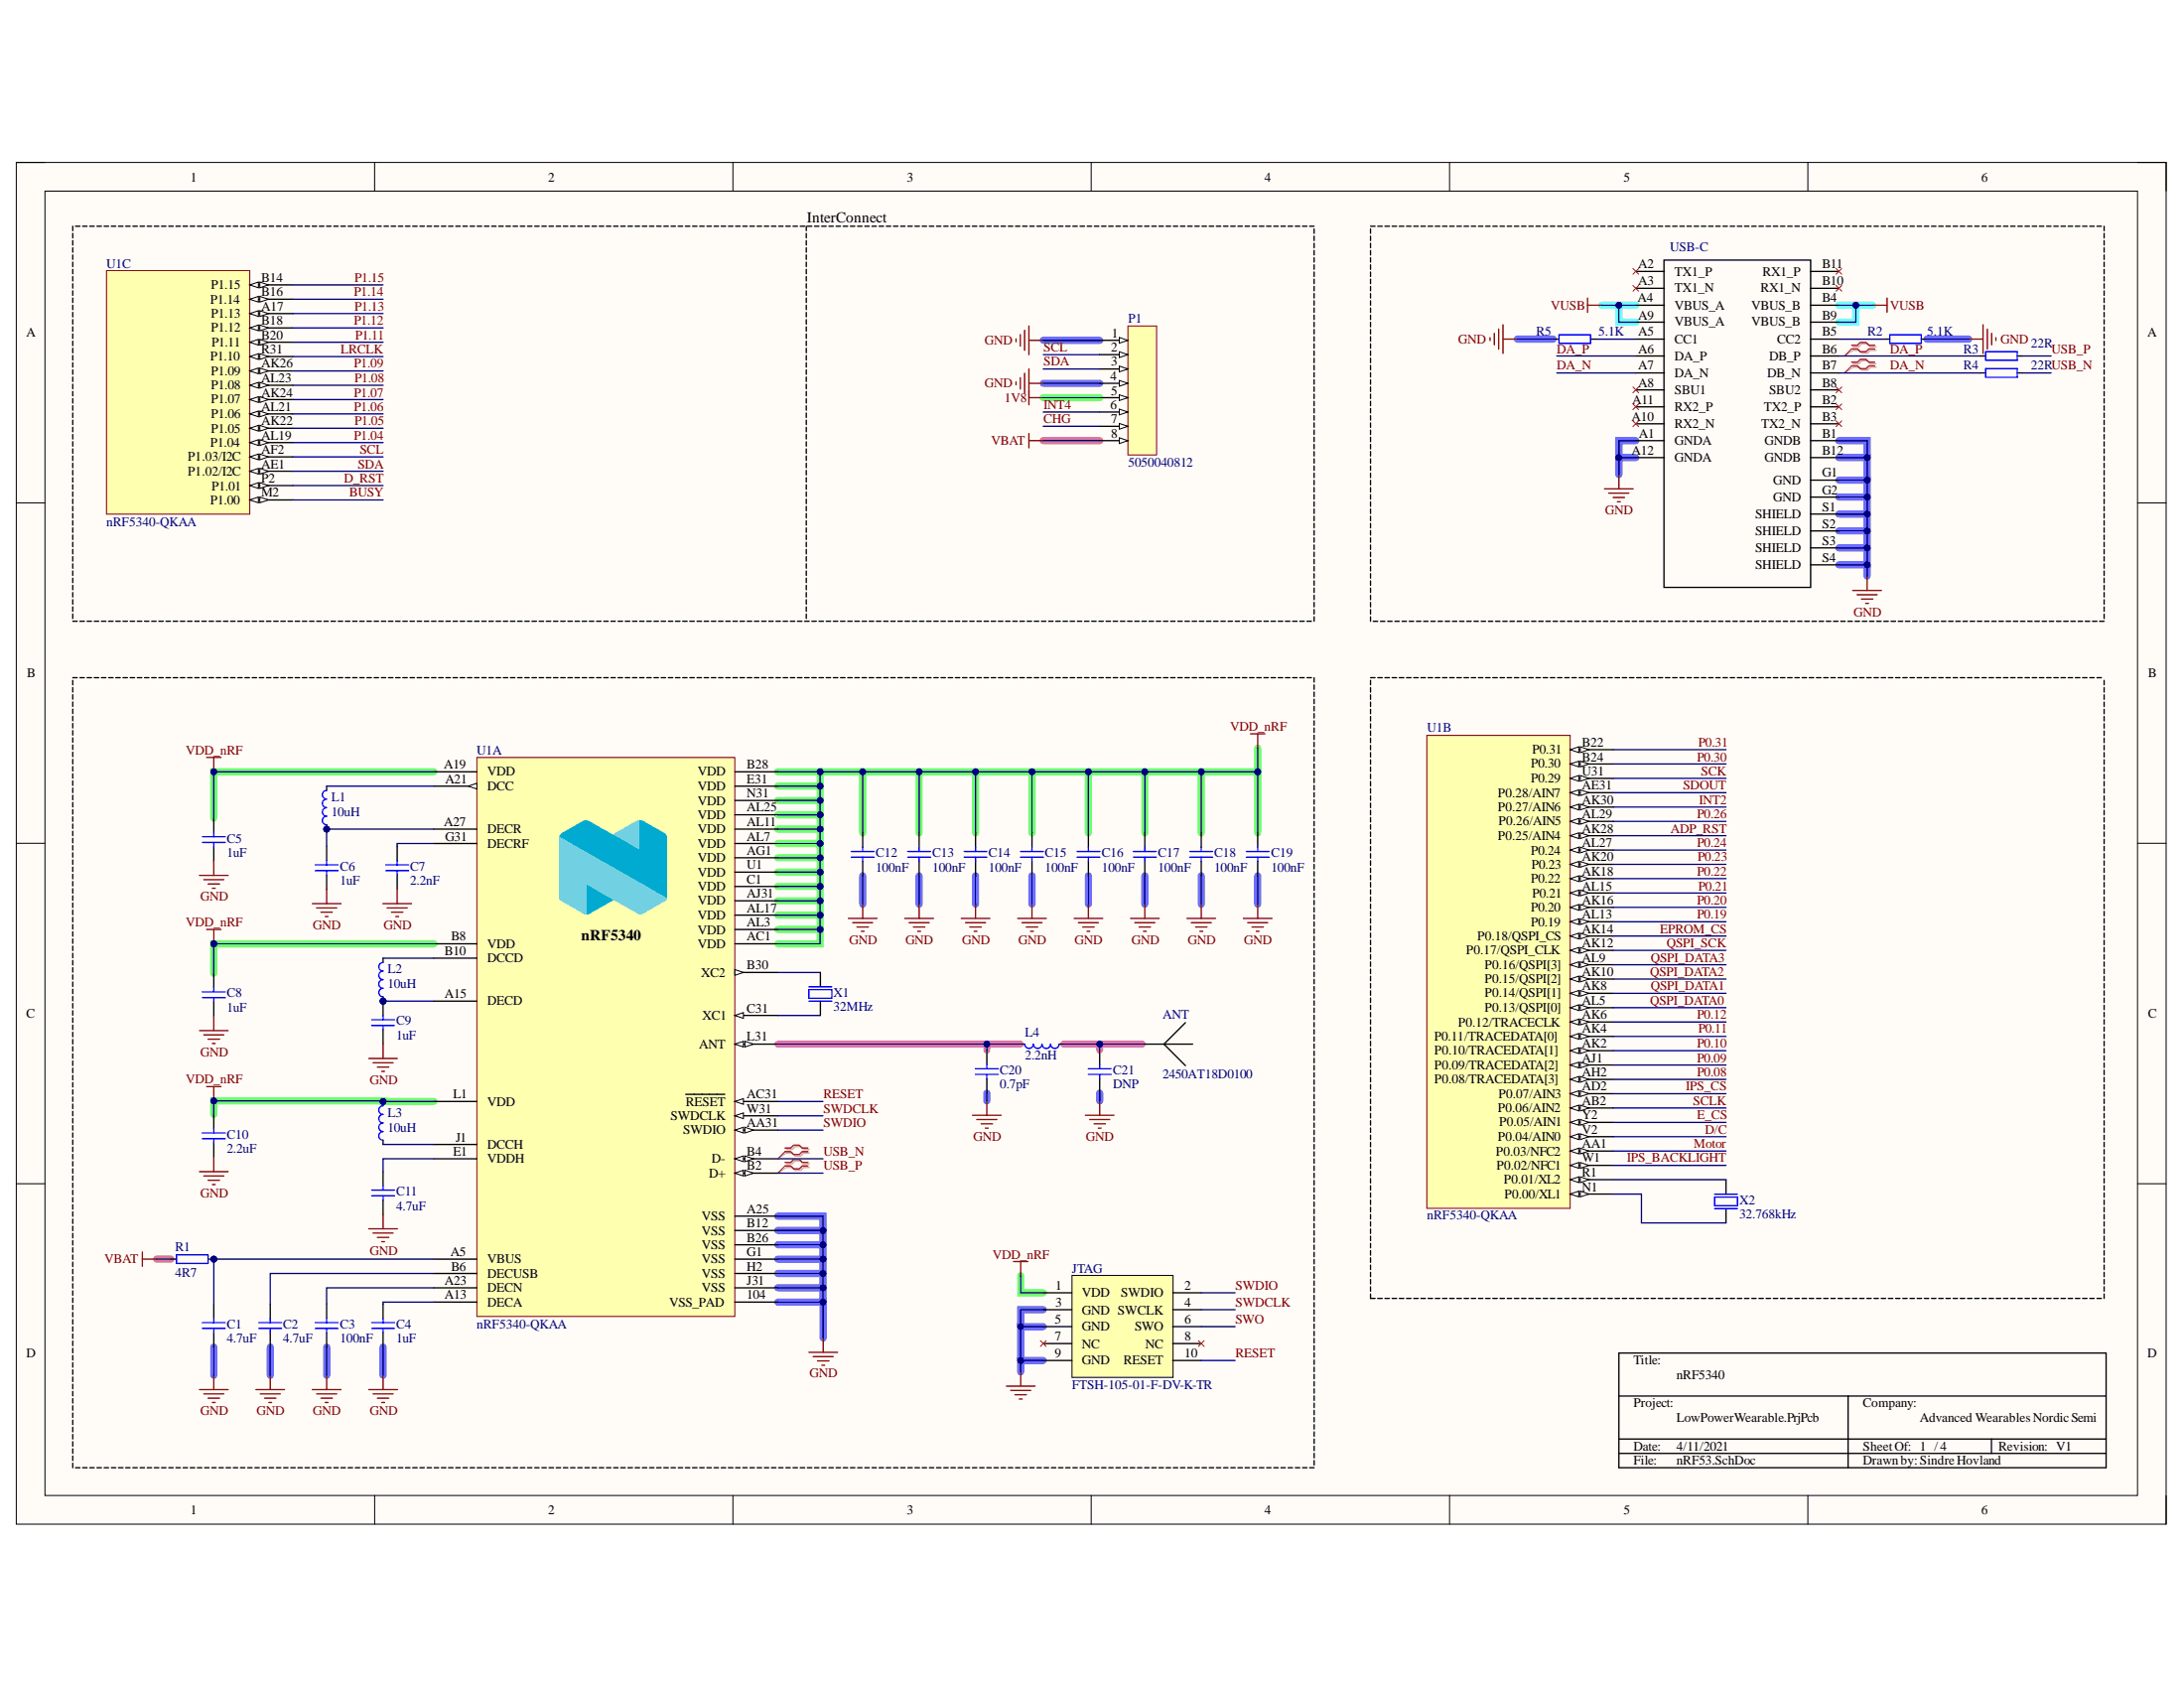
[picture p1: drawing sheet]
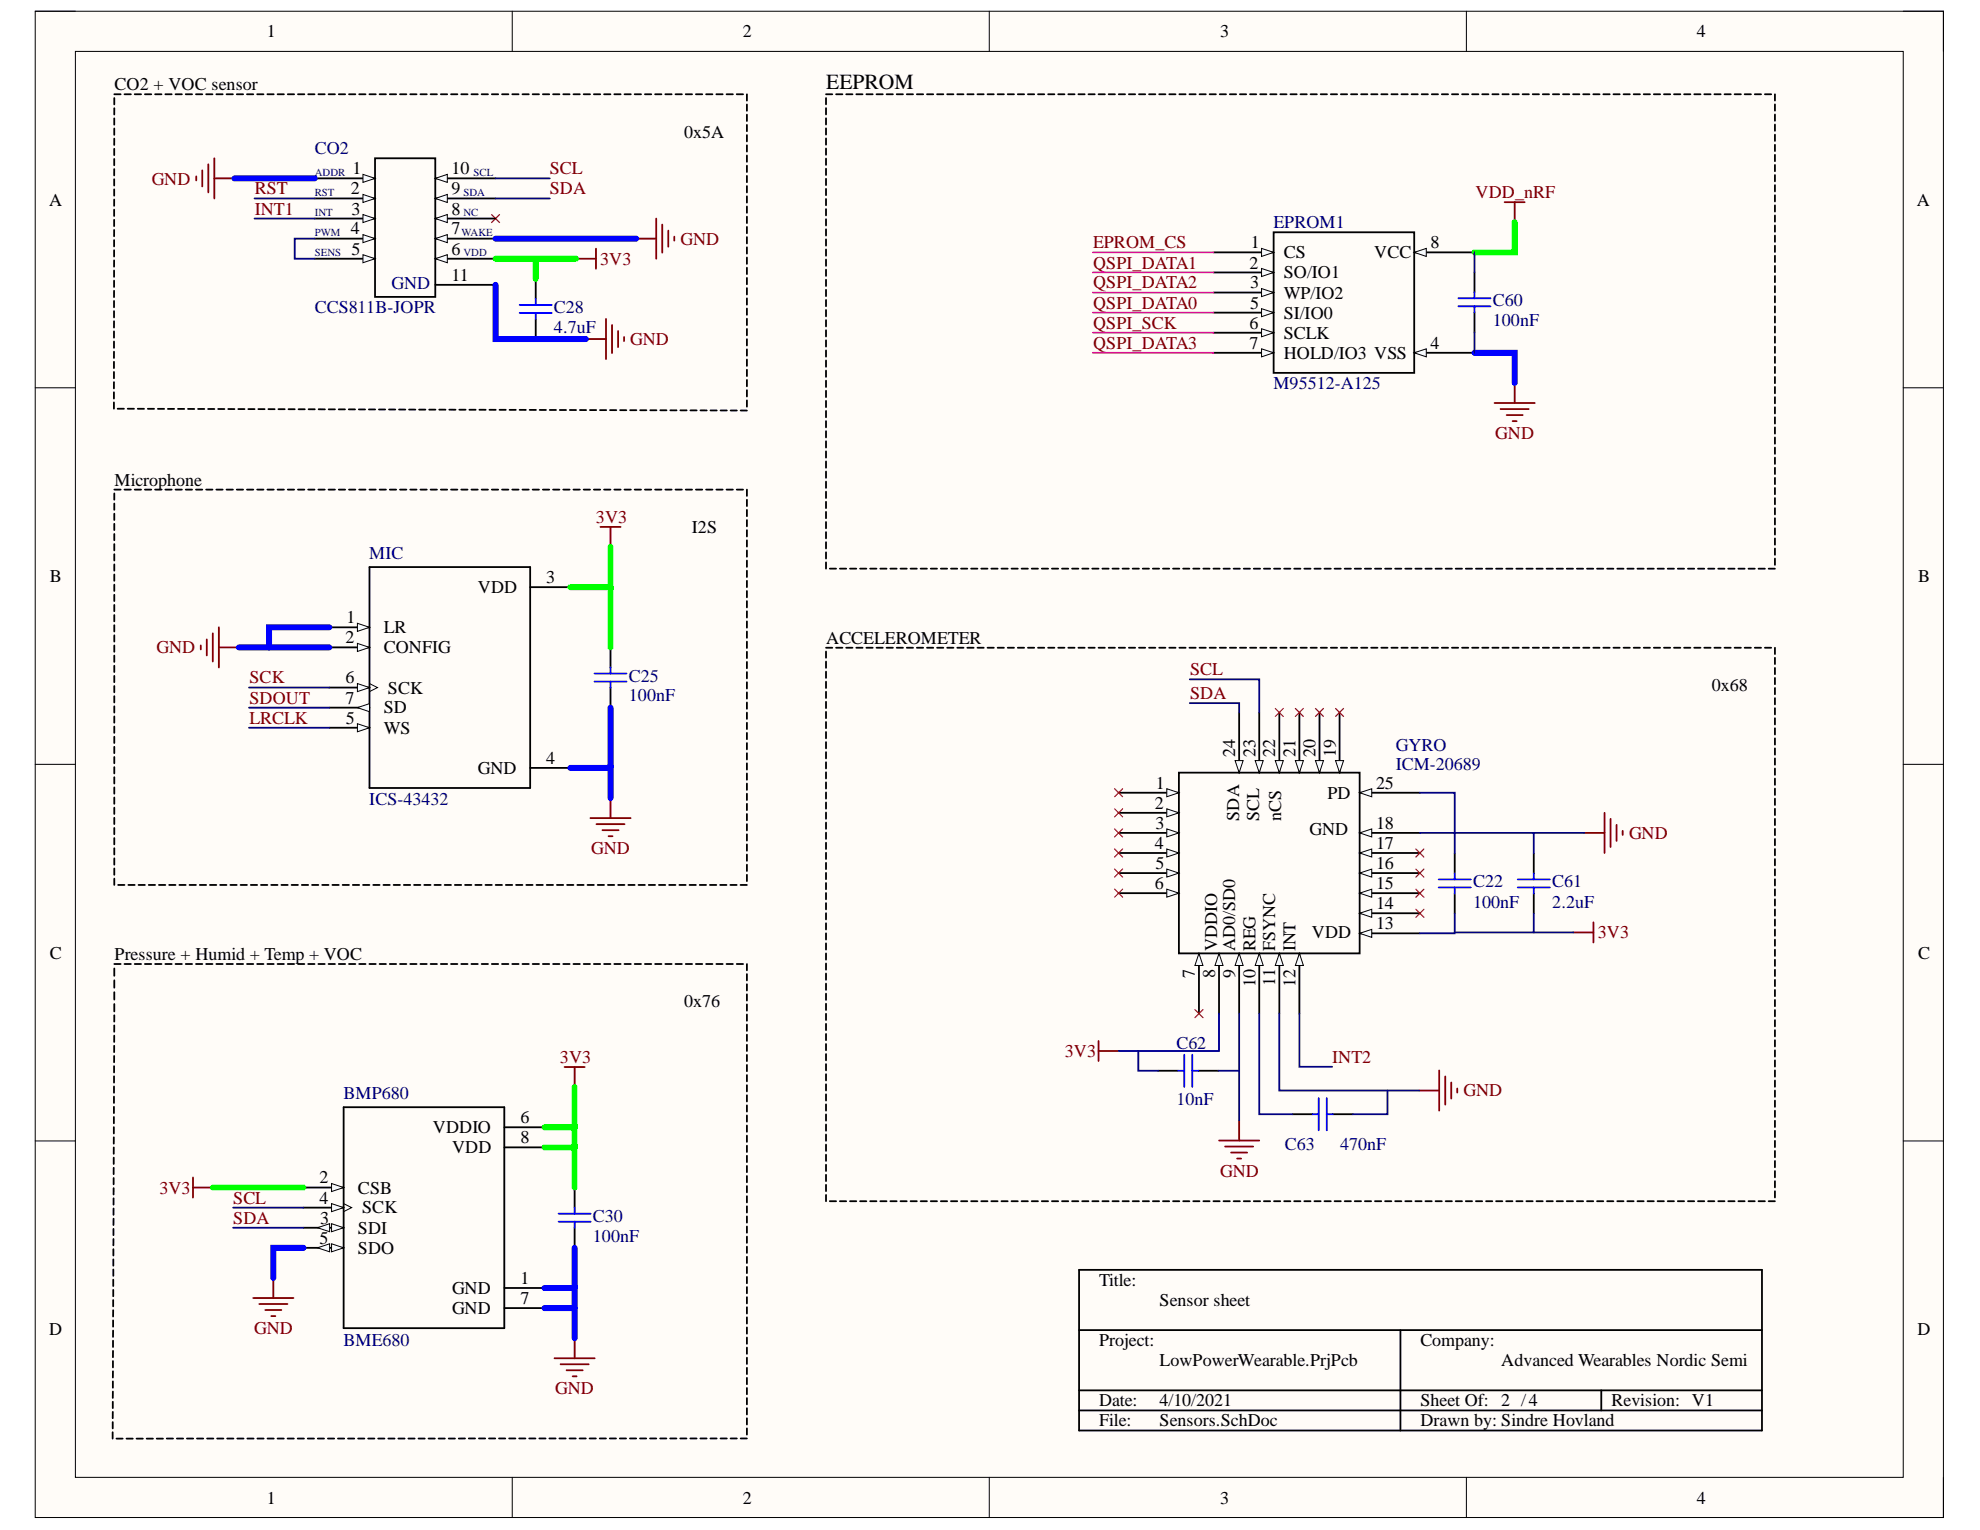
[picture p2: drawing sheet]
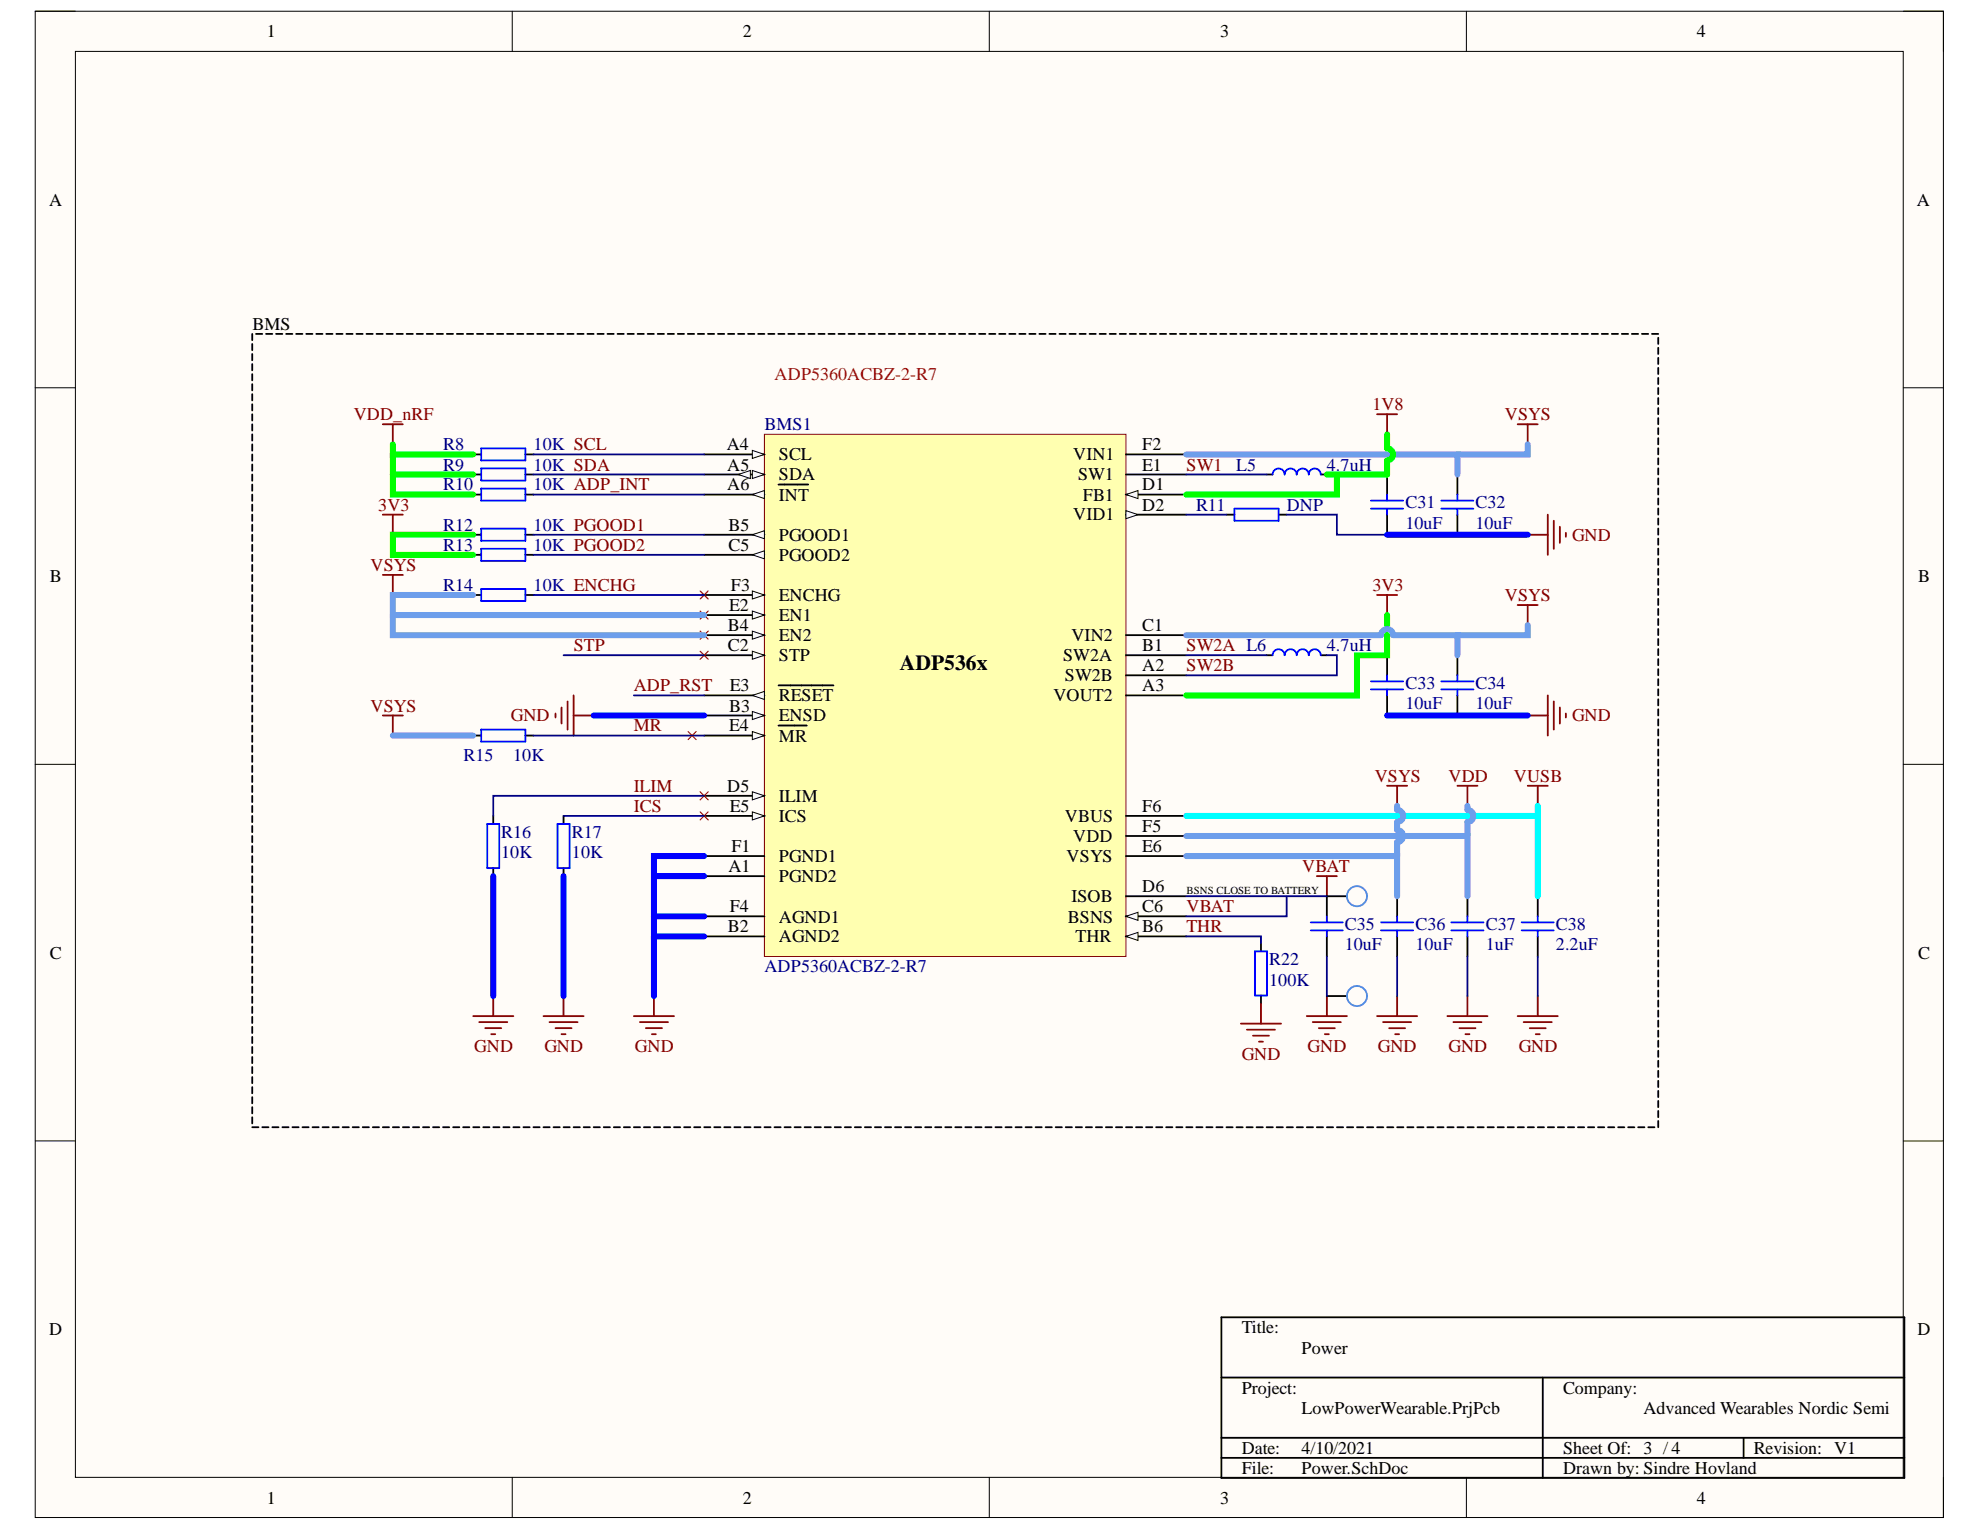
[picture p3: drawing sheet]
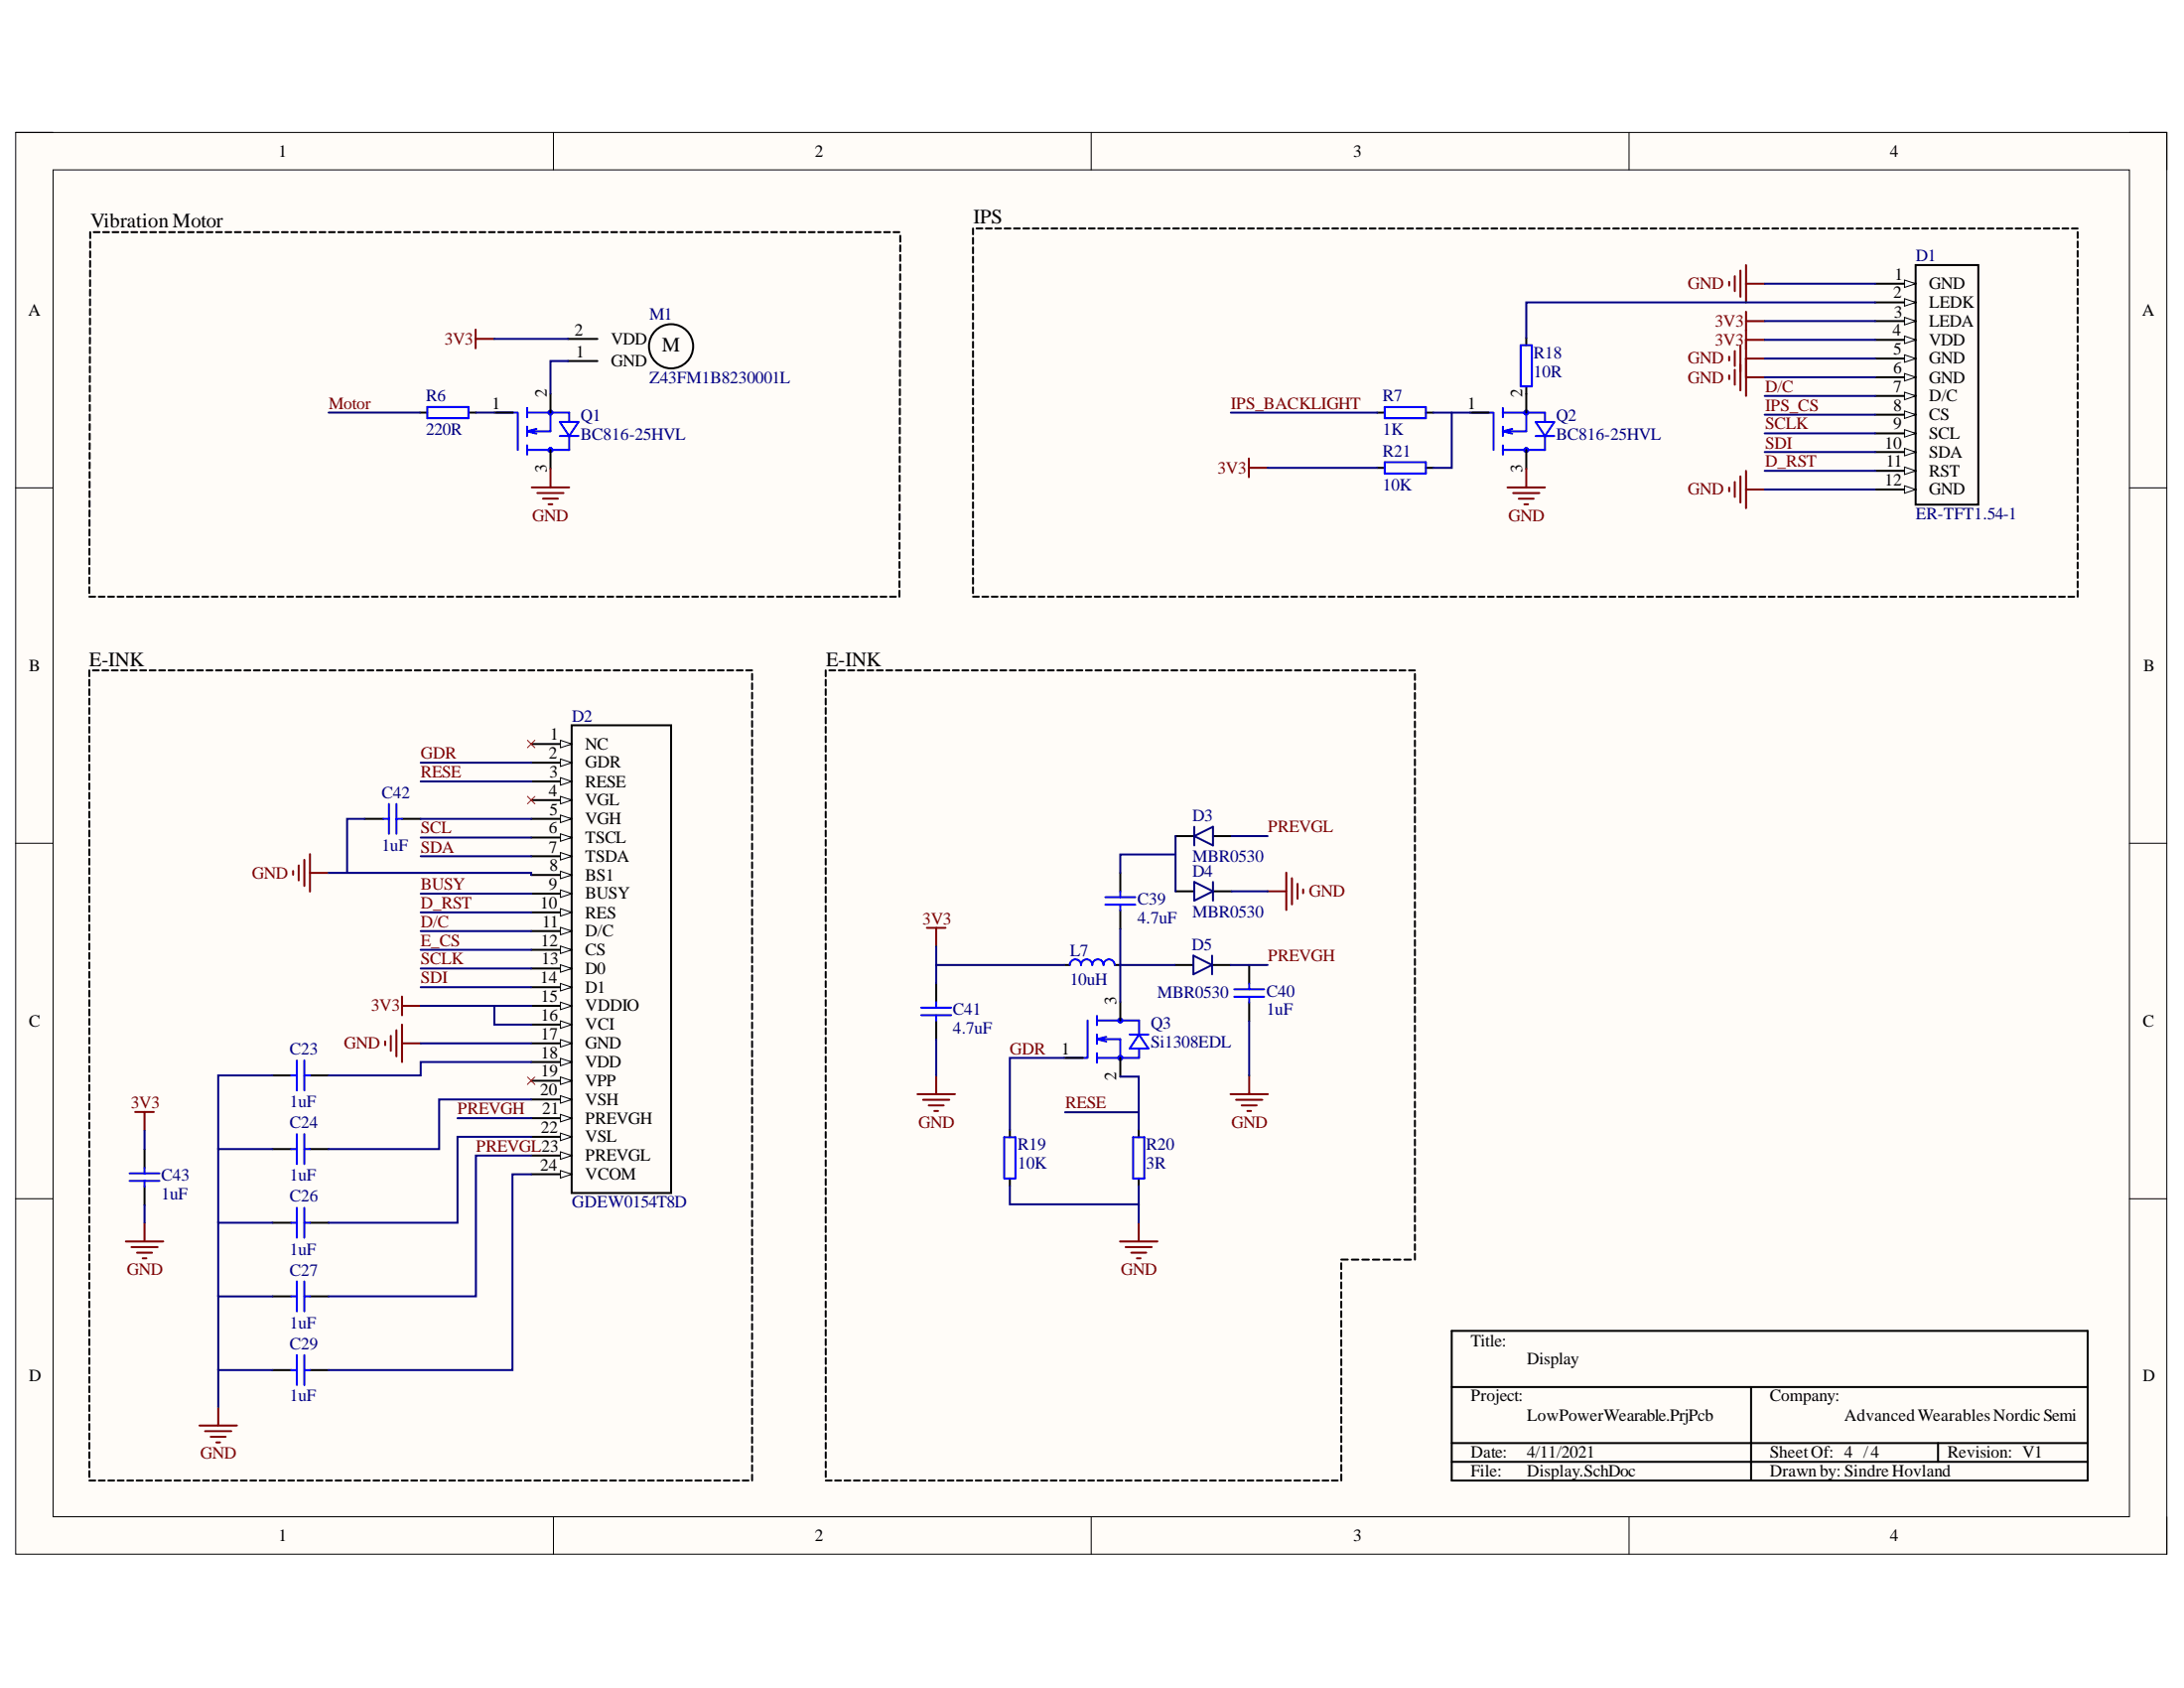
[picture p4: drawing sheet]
# Altium project LowPowerWearable.PrjPcb
4 sheets, 104 parts. Net scope: global (net labels, ports and power ports of the same name join across sheets).
Board file: Layout.PcbDoc
Sheets:
  nRF53.SchDoc
  Sensors.SchDoc
  Power.SchDoc
  Display.SchDoc

## Sheet nRF53.SchDoc: nRF5340
size B; DrawnBy: Sindre Hovland; Organization: Advanced Wearables Nordic Semi; Revision: V1; SheetNumber: 1; SheetTotal: 4

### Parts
(Parts that share a designator on the sheet are numbered #1, #2 ... from top to bottom, then left to right.)
*#1  TitleBlock  (value not drawn)  (graphical)
ANT  2450AT18D0100  [2450AT18D0100_STD-L - Thin space]
C1  4.7uF  [C0402]
C2  4.7uF  [C0402]
C3  100nF  [C0402]
C4  1uF  [C0402]
C5  1uF  [C0402]
C6  1uF  [C0402]
C7  2.2nF  [C0402]
C8  1uF  [C0402]
C9  1uF  [C0402]
C10  2.2uF  [C0402]
C11  4.7uF  [C0402]
C12  100nF  [C0402]
C13  100nF  [C0402]
C14  100nF  [C0402]
C15  100nF  [C0402]
C16  100nF  [C0402]
C17  100nF  [C0402]
C18  100nF  [C0402]
C19  100nF  [C0402]
C20  0.7pF  [C0402]
C21  DNP  [C0402]
JTAG  FTSH-105-01-F-DV-K-TR  [TC2050-IDC-NLFP]
L1  10uH  [IND0402]
L2  10uH  [IND0402]
L3  10uH  [IND0402]
L4  2.2nH  [IND0402]
P1  5050040812  [5050040812]
R1  4R7  [RES0402]
R2  5.1K  [RES0402]
R3  22R  [RES0402]
R4  22R  [RES0402]
R5  5.1K  [RES0402]
U1  nRF5340-QKAA  [nRF5340]  (parts A,B,C of 3)
USB-C  2305018-2  [TE_2305018-2_2305018-2(Primary)]  (value not drawn)
X1  32MHz  [XTAL_2016]
X2  32.768kHz  [XTAL_2012]

### Blocks framed on the sheet
InterConnect: P1 U1

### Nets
1V8: P1.5
GND: ANT.2(GND) C1.1 C2.1 C3.1 C4.1 C5.1 C6.1 C7.1 C8.1 C9.1 C10.1 C11.1 C12.1 C13.1 C14.1 C15.1 C16.1 C17.1 C18.1 C19.1 C20.1 C21.1 JTAG.3(GND) JTAG.5(GND) JTAG.9(GND) P1.1 P1.4 R2.2 R5.1 U1.104(VSS_PAD) U1.A25(VSS) U1.B12(VSS) U1.B26(VSS) U1.G1(VSS) U1.H2(VSS) U1.J31(VSS) USB-C.A1(GNDA) USB-C.A12(GNDA) USB-C.B1(GNDB) USB-C.B12(GNDB) USB-C.G1(GND) USB-C.G2(GND) USB-C.S1(SHIELD) USB-C.S2(SHIELD) USB-C.S3(SHIELD) USB-C.S4(SHIELD) X1.2(GND) X1.4(GND)
VBAT: P1.8 R1.2
VDD_nRF: C5.2 C8.2 C10.2 C12.2 C13.2 C14.2 C15.2 C16.2 C17.2 C18.2 C19.2 JTAG.1(VDD) L3.2 U1.A19(VDD) U1.AC1(VDD) U1.AG1(VDD) U1.AJ31(VDD) U1.AL3(VDD) U1.AL7(VDD) U1.AL11(VDD) U1.AL17(VDD) U1.AL25(VDD) U1.B8(VDD) U1.B28(VDD) U1.C1(VDD) U1.E31(VDD) U1.L1(VDD) U1.N31(VDD) U1.U1(VDD)
VUSB: USB-C.A4(VBUS_A) USB-C.A9(VBUS_A) USB-C.B4(VBUS_B) USB-C.B9(VBUS_B)
ADP_RST: U1.AK28(P0.25/AIN4)
BUSY: U1.M2(P1.00)
CHG: P1.7
D/C: U1.V2(P0.04/AIN0)
D_RST: U1.P2(P1.01)
DA_N: R4.1 USB-C.A7(DA_N) USB-C.B7(DB_N)
DA_P: R3.1 USB-C.A6(DA_P) USB-C.B6(DB_P)
E_CS: U1.Y2(P0.05/AIN1)
EPROM_CS: U1.AK14(P0.18/QSPI_CS)
INT2: U1.AK30(P0.27/AIN6)
INT4: P1.6
IPS_BACKLIGHT: U1.W1(P0.02/NFC1)
IPS_CS: U1.AD2(P0.07/AIN3)
LRCLK: U1.R31(P1.10)
Motor: U1.AA1(P0.03/NFC2)
P0.08: U1.AH2(P0.08/TRACEDATA[3])
P0.09: U1.AJ1(P0.09/TRACEDATA[2])
P0.10: U1.AK2(P0.10/TRACEDATA[1])
P0.11: U1.AK4(P0.11/TRACEDATA[0])
P0.12: U1.AK6(P0.12/TRACECLK)
P0.19: U1.AL13(P0.19)
P0.20: U1.AK16(P0.20)
P0.21: U1.AL15(P0.21)
P0.22: U1.AK18(P0.22)
P0.23: U1.AK20(P0.23)
P0.24: U1.AL27(P0.24)
P0.26: U1.AL29(P0.26/AIN5)
P0.30: U1.B24(P0.30)
P0.31: U1.B22(P0.31)
P1.04: U1.AL19(P1.04)
P1.05: U1.AK22(P1.05)
P1.06: U1.AL21(P1.06)
P1.07: U1.AK24(P1.07)
P1.08: U1.AL23(P1.08)
P1.09: U1.AK26(P1.09)
P1.11: U1.B20(P1.11)
P1.12: U1.B18(P1.12)
P1.13: U1.A17(P1.13)
P1.14: U1.B16(P1.14)
P1.15: U1.B14(P1.15)
QSPI_DATA0: U1.AL5(P0.13/QSPI[0])
QSPI_DATA1: U1.AK8(P0.14/QSPI[1])
QSPI_DATA2: U1.AK10(P0.15/QSPI[2])
QSPI_DATA3: U1.AL9(P0.16/QSPI[3])
QSPI_SCK: U1.AK12(P0.17/QSPI_CLK)
RESET: JTAG.10(RESET) U1.AC31(~{RESET})
SCK: U1.U31(P0.29)
SCL: P1.2 U1.AF2(P1.03/I2C)
SCLK: U1.AB2(P0.06/AIN2)
SDA: P1.3 U1.AE1(P1.02/I2C)
SDOUT: U1.AE31(P0.28/AIN7)
SWDCLK: JTAG.4(SWCLK) U1.W31(SWDCLK)
SWDIO: JTAG.2(SWDIO) U1.AA31(SWDIO)
SWO: JTAG.6(SWO)
USB_N: R4.2 U1.B4(D-)
USB_P: R3.2 U1.B2(D+)
NetANT_1: ANT.1 C21.2 L4.1
NetC1_2: C1.2 R1.1 U1.A5(VBUS)
NetC2_2: C2.2 U1.B6(DECUSB)
NetC3_2: C3.2 U1.A23(DECN)
NetC4_2: C4.2 U1.A13(DECA)
NetC6_2: C6.2 L1.1 U1.A27(DECR)
NetC7_2: C7.2 U1.G31(DECRF)
NetC9_2: C9.2 L2.1 U1.A15(DECD)
NetC11_2: C11.2 U1.E1(VDDH)
NetC20_2: C20.2 L4.2 U1.L31(ANT)
NetL1_2: L1.2 U1.A21(DCC)
NetL2_2: L2.2 U1.B10(DCCD)
NetL3_1: L3.1 U1.J1(DCCH)
NetR2_1: R2.1 USB-C.B5(CC2)
NetR5_2: R5.2 USB-C.A5(CC1)
NetU1_B30: U1.B30(XC2) X1.3(out)
NetU1_C31: U1.C31(XC1) X1.1(inp)
NetU1_N1: U1.N1(P0.00/XL1) X2.2(out)
NetU1_R1: U1.R1(P0.01/XL2) X2.1(inp)

Not connected (* = marked no-connect by the designer): JTAG 7(NC)* 8(NC)*; U1 AG31(N.C.) D2(N.C.) F2(N.C.) T2(N.C.); USB-C A2(TX1_P)* A3(TX1_N)* A8(SBU1)* A10(RX2_N)* A11(RX2_P)* B2(TX2_P)* B3(TX2_N)* B8(SBU2)* B10(RX1_N)* B11(RX1_P)*

### Layout directives
differential pair: DA_N, DA_P, USB_N, USB_P

## Sheet Sensors.SchDoc: Sensor sheet
size A; DrawnBy: Sindre Hovland; Organization: Advanced Wearables Nordic Semi; Revision: V1; SheetNumber: 2; SheetTotal: 4

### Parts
(Parts that share a designator on the sheet are numbered #1, #2 ... from top to bottom, then left to right.)
*#2  TitleBlock  (value not drawn)  (graphical)
BMP680  BME680  [bme680 ic]
C22  100nF  [C0402]
C25  100nF  [C0402]
C28  4.7uF  [C0402]
C30  100nF  [C0402]
C60  100nF  [C0402]
C61  2.2uF  [C0402]
C62  10nF  [C0402]
C63  470nF  [C0402]
CO2  CCS811B-JOPR  [ccs811]
EPROM1  M95512-A125  [M95512-A125]
GYRO  ICM-20689  [QFN50P400X400X90_HS-25N]
MIC  ICS-43432  [MIC_ICS-43432]

### Blocks framed on the sheet
EEPROM: C60 EPROM1

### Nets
3V3: BMP680.2(CSB) BMP680.6(VDDIO) BMP680.8(VDD) C22.1 C25.2 C28.2 C30.1 C61.1 C62.2 CO2.6 GYRO.8 GYRO.13 MIC.3(VDD)
GND: BMP680.1(GND) BMP680.5(SDO) BMP680.7(GND) C22.2 C25.1 C28.1 C30.2 C60.1 C61.2 C62.1 C63.2 CO2.1 CO2.7 CO2.11 EPROM1.4 GYRO.9 GYRO.11 GYRO.18 GYRO.25 MIC.1(LR) MIC.2(CONFIG) MIC.4(GND)
VDD_nRF: C60.2 EPROM1.8
EPROM_CS: EPROM1.1
INT1: CO2.3
INT2: GYRO.12
LRCLK: MIC.5(WS)
QSPI_DATA0: EPROM1.5
QSPI_DATA1: EPROM1.2
QSPI_DATA2: EPROM1.3
QSPI_DATA3: EPROM1.7
QSPI_SCK: EPROM1.6
RST: CO2.2
SCK: MIC.6(SCK)
SCL: BMP680.4(SCK) CO2.10 GYRO.23
SDA: BMP680.3(SDI) CO2.9 GYRO.24
SDOUT: MIC.7(SD)
NetC63_1: C63.1 GYRO.10
NetCO2_4: CO2.4 CO2.5

Not connected (* = marked no-connect by the designer): CO2 8*; GYRO 1* 2* 3* 4* 5* 6* 7* 14* 15* 16* 17* 19* 20* 21* 22*

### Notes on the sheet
- CO2 + VOC sensor
- 0x5A
- Microphone
- I2S
- ACCELEROMETER
- 0x68
- Pressure + Humid + Temp + VOC
- 0x76

## Sheet Power.SchDoc: Power
size A; DrawnBy: Sindre Hovland; Organization: Advanced Wearables Nordic Semi; Revision: V1; SheetNumber: 3; SheetTotal: 4

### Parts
(Parts that share a designator on the sheet are numbered #1, #2 ... from top to bottom, then left to right.)
*#3  TitleBlock  (value not drawn)  (graphical)
BMS1  ADP5360ACBZ-2-R7  [BGA32C40P6X6_238X238X56]
C31  10uF  [C0603]
C32  10uF  [C0603]
C33  10uF  [C0603]
C34  10uF  [C0603]
C35  10uF  [C0603]
C36  10uF  [C0603]
C37  1uF  [C0402]
C38  2.2uF  [C0402]
GND  DNP  [TP_SMD_1.0mm]  (value not drawn)
L5  4.7uH  [IND2016]
L6  4.7uH  [IND2016]
R8  10K  [RES0402]
R9  10K  [RES0402]
R10  10K  [RES0402]
R11  DNP  [RES0402]
R12  10K  [RES0402]
R13  10K  [RES0402]
R14  10K  [RES0402]
R15  10K  [RES0402]
R16  10K  [RES0402]
R17  10K  [RES0402]
R22  100K  [RES0402]
VBAT  DNP  [TP_SMD_1.0mm]  (value not drawn)

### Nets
1V8: BMS1.D1(FB1) C31.2 L5.2
3V3: BMS1.A3(VOUT2) C33.2 R12.1 R13.1
GND: BMS1.A1(PGND2) BMS1.B2(AGND2) BMS1.B3(ENSD) BMS1.F1(PGND1) BMS1.F4(AGND1) C31.1 C32.1 C33.1 C34.1 C35.1 C36.1 C37.1 C38.1 GND.1 R11.2 R16.2 R17.2 R22.2
VBAT: BMS1.C6(BSNS) BMS1.D6(ISOB) C35.2 VBAT.1
VDD: BMS1.F5(VDD) C37.2
VDD_nRF: R8.1 R9.1 R10.1
VSYS: BMS1.B4(EN2) BMS1.C1(VIN2) BMS1.E2(EN1) BMS1.E6(VSYS) BMS1.F2(VIN1) C32.2 C34.2 C36.2 R14.1 R15.1
VUSB: BMS1.F6(VBUS) C38.2
ADP_INT: BMS1.A6(~{INT}) R10.2
ADP_RST: BMS1.E3(~{RESET})
ENCHG: BMS1.F3(ENCHG) R14.2
ICS: BMS1.E5(ICS) R17.1
ILIM: BMS1.D5(ILIM) R16.1
~{MR}: BMS1.E4(~{MR}) R15.2
PGOOD1: BMS1.B5(PGOOD1) R12.2
PGOOD2: BMS1.C5(PGOOD2) R13.2
SCL: BMS1.A4(SCL) R8.2
SDA: BMS1.A5(SDA) R9.2
STP: BMS1.C2(STP)
SW1: BMS1.E1(SW1) L5.1
SW2A: BMS1.B1(SW2A) L6.1
SW2B: BMS1.A2(SW2B) L6.2
THR: BMS1.B6(THR) R22.1
NetBMS1_D2: BMS1.D2(VID1) R11.1

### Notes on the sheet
- BMS
- (near BMS1) ADP5360ACBZ-2-R7
- BSNS CLOSE TO BATTERY

## Sheet Display.SchDoc: Display
size A4; DrawnBy: Sindre Hovland; Organization: Advanced Wearables Nordic Semi; Revision: V1; SheetNumber: 4; SheetTotal: 4

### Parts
(Parts that share a designator on the sheet are numbered #1, #2 ... from top to bottom, then left to right.)
*#4  TitleBlock  (value not drawn)  (graphical)
C23  1uF  [C0402]
C24  1uF  [C0402]
C26  1uF  [C0402]
C27  1uF  [C0402]
C29  1uF  [C0402]
C39  4.7uF  [C0402]
C40  1uF  [C0402]
C41  4.7uF  [C0402]
C42  1uF  [C0402]
C43  1uF  [C0402]
D1  ER-TFT1.54-1  [IPS 1.54 inches]
D2  GDEW0154T8D  [E-Papaer 1.54inches]
D3  MBR0530  [SOD-123]
D4  MBR0530  [SOD-123]
D5  MBR0530  [SOD-123]
L7  10uH  [IND0402]
M1  Z43FM1B8230001L  [Z43FM1B8230001L]
Q1  BC816-25HVL  [SOT23-3]
Q2  BC816-25HVL  [SOT23-3]
Q3  Si1308EDL  [SOT323]
R6  220R  [RES0603R]
R7  1K  [RES0402]
R18  10R  [RES0402]
R19  10K  [RES0402]
R20  3R  [RES0402]
R21  10K  [RES0402]

### Blocks framed on the sheet
Vibration Motor: M1 Q1 R6
IPS: D1 Q2 R7 R18 R21
E-INK: C23 C24 C26 C27 C29 C42 C43 D2
E-INK: C39-C41 D3-D5 L7 Q3 R19 R20

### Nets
3V3: C41.1 C43.1 D1.3(LEDA) D1.4(VDD) D2.15(VDDIO) D2.16(VCI) L7.1 M1.2(VDD) R21.1
GND: C23.2 C24.2 C26.2 C27.2 C29.2 C40.2 C41.2 C42.1 C43.2 D1.1(GND) D1.5(GND) D1.6(GND) D1.12(GND) D2.8(BS1) D2.17(GND) D4.2(C) Q1.3(D) Q2.3(D) R19.1 R20.1
BUSY: D2.9(BUSY)
D/C: D1.7(D/C) D2.11(D/C)
D_RST: D1.11(RST) D2.10(RES)
E_CS: D2.12(CS)
GDR: D2.2(GDR) Q3.1(G) R19.2
IPS_BACKLIGHT: R7.1
IPS_CS: D1.8(CS)
Motor: R6.1
PREVGH: C40.1 D2.21(PREVGH) D5.2(C)
PREVGL: C27.1 D2.23(PREVGL) D3.1(A)
RESE: D2.3(RESE) Q3.2(S) R20.2
SCL: D2.6(TSCL)
SCLK: D1.9(SCL) D2.13(D0)
SDA: D2.7(TSDA)
SDI: D1.10(SDA) D2.14(D1)
NetC23_1: C23.1 D2.18(VDD)
NetC24_1: C24.1 D2.20(VSH)
NetC26_1: C26.1 D2.22(VSL)
NetC29_1: C29.1 D2.24(VCOM)
NetC39_1: C39.1 D3.2(C) D4.1(A)
NetC39_2: C39.2 D5.1(A) L7.2 Q3.3(D)
NetC42_2: C42.2 D2.5(VGH)
NetD1_2: D1.2(LEDK) R18.2
NetM1_1: M1.1(GND) Q1.2(S)
NetQ1_1: Q1.1(G) R6.2
NetQ2_1: Q2.1(G) R7.2 R21.2
NetQ2_2: Q2.2(S) R18.1

Not connected (* = marked no-connect by the designer): D2 1(NC)* 4(VGL)* 19(VPP)*

## Nets that join several sheets
1V8: nRF53 (P1.5), Power (BMS1.D1 C31.2 L5.2)
3V3: Sensors (13 pins), Power (BMS1.A3 C33.2 R12.1 R13.1), Display (9 pins)
GND: nRF53 (48 pins), Sensors (22 pins), Power (18 pins), Display (20 pins)
VBAT: nRF53 (P1.8 R1.2), Power (BMS1.C6 BMS1.D6 C35.2 VBAT.1)
VDD_nRF: nRF53 (29 pins), Sensors (C60.2 EPROM1.8), Power (R8.1 R9.1 R10.1)
VUSB: nRF53 (USB-C.A4 USB-C.A9 USB-C.B4 USB-C.B9), Power (BMS1.F6 C38.2)
ADP_RST: nRF53 (U1.AK28), Power (BMS1.E3)
BUSY: nRF53 (U1.M2), Display (D2.9)
D/C: nRF53 (U1.V2), Display (D1.7 D2.11)
D_RST: nRF53 (U1.P2), Display (D1.11 D2.10)
E_CS: nRF53 (U1.Y2), Display (D2.12)
EPROM_CS: nRF53 (U1.AK14), Sensors (EPROM1.1)
INT2: nRF53 (U1.AK30), Sensors (GYRO.12)
IPS_BACKLIGHT: nRF53 (U1.W1), Display (R7.1)
IPS_CS: nRF53 (U1.AD2), Display (D1.8)
LRCLK: nRF53 (U1.R31), Sensors (MIC.5)
Motor: nRF53 (U1.AA1), Display (R6.1)
QSPI_DATA0: nRF53 (U1.AL5), Sensors (EPROM1.5)
QSPI_DATA1: nRF53 (U1.AK8), Sensors (EPROM1.2)
QSPI_DATA2: nRF53 (U1.AK10), Sensors (EPROM1.3)
QSPI_DATA3: nRF53 (U1.AL9), Sensors (EPROM1.7)
QSPI_SCK: nRF53 (U1.AK12), Sensors (EPROM1.6)
SCK: nRF53 (U1.U31), Sensors (MIC.6)
SCL: nRF53 (P1.2 U1.AF2), Sensors (BMP680.4 CO2.10 GYRO.23), Power (BMS1.A4 R8.2), Display (D2.6)
SCLK: nRF53 (U1.AB2), Display (D1.9 D2.13)
SDA: nRF53 (P1.3 U1.AE1), Sensors (BMP680.3 CO2.9 GYRO.24), Power (BMS1.A5 R9.2), Display (D2.7)
SDOUT: nRF53 (U1.AE31), Sensors (MIC.7)

## Assembly variants
Default: not fitted VBAT
